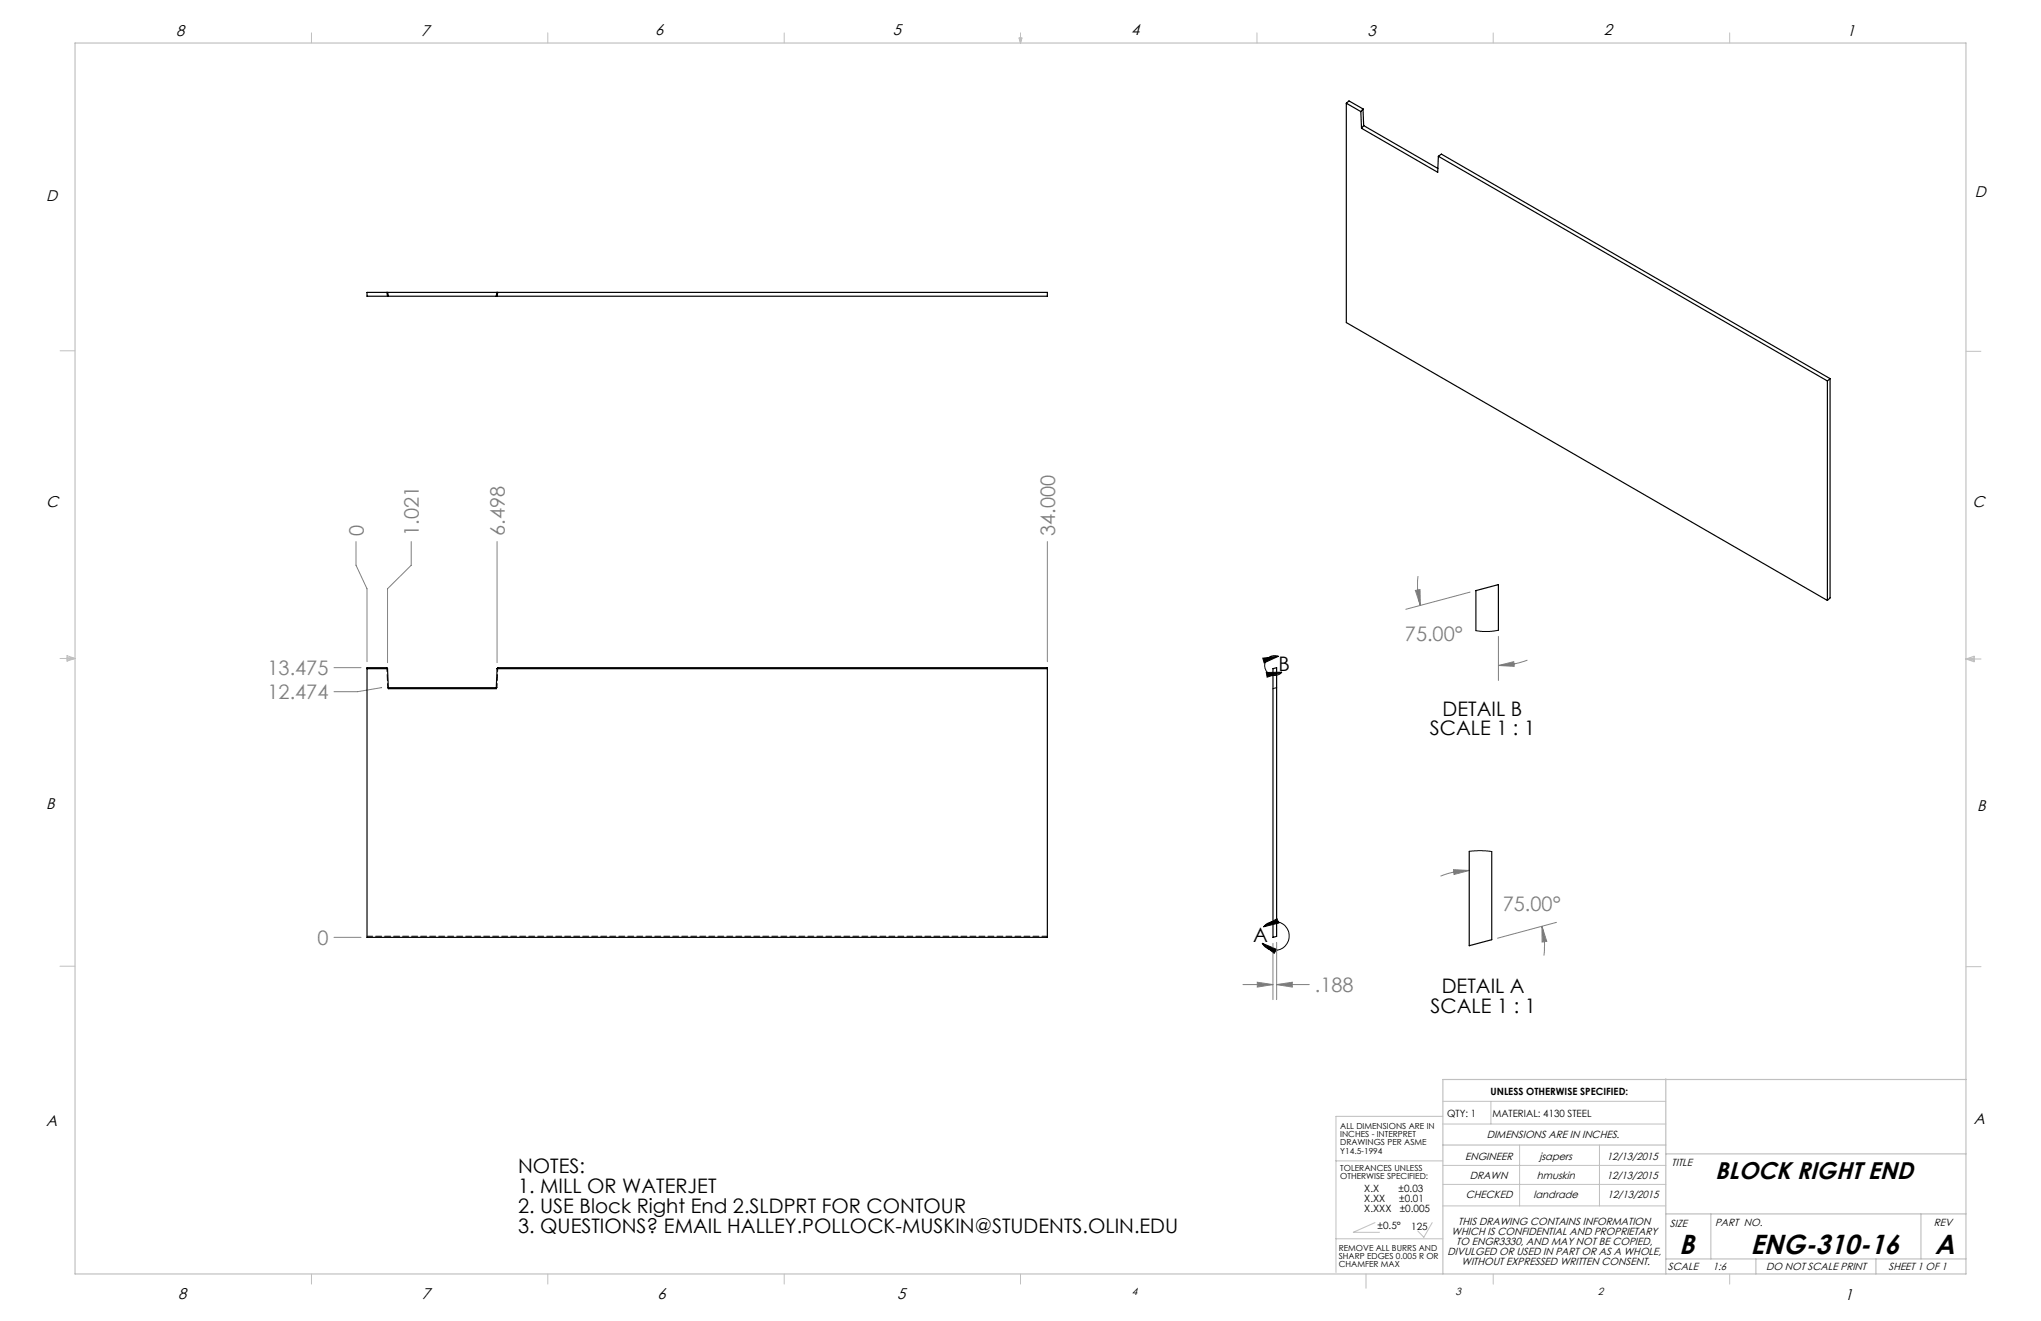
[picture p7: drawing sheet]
<svg xmlns="http://www.w3.org/2000/svg" width="432mm" height="279mm" viewBox="0 0 432 279" stroke-linecap="round" stroke-linejoin="round" font-family="sans-serif">
<path d="M267.2 139.2l3.3-.4-3.1 1.4zM270.5 138.8a2.1 2.1 0 0 0-2.9 2.4 2.1 2.1 0 0 0 3.6 1M267.9 142.2h3.3l-3.1 1zM267 199.5l3.1 1.3-.5 .8zM267.3 196a3.1 3.1 0 0 1 4.6-.1 3.1 3.1 0 0 1-.4 4.5 3.1 3.1 0 0 1-4.5-.9M267.3 196l2.9-1.7 .3 .9z" fill="none" stroke="#000" stroke-width=".21"/>
<g fill="none" stroke="#808080" stroke-width=".21">
<path d="M75.3 114.5v5.1l2.3 4.9v15.4M87 114.5v5.1l-5 4.9v15.7M105.2 114.5v25.7M221.6 114.5v25.4M299.4 124.9l1-.2 .1 3.4zM300 121.8a17.2 17.2 0 0 0 .5 6.3M311 125.2l-13.6 3.7M317 134.6v9.3M323.1 139.6a17.3 17.3 0 0 1-6.1 1.2M70.7 141.2h5.7M80.8 145.5l-5.2 .8h-4.9M317 140.8l3.3-.9 .1 1z"/>
<path d="M70.7 198.3h5.7M269.3 199.5v11.9M270.1 199.3v12.1M307.5 183.9l3.3 .2-3.2 .9zM310.8 184.1h-.5a16.1 16.1 0 0 0-5.5 1.2M326.2 195.9l1 3.2-1 .1zM326.2 195.9l.4 1.7a14.5 14.5 0 0 1 0 4.5M329.3 195.1l-12.5 3.3M263 208.2h6.3M266 207.8l3.3 .4-3.3 .6zM270.1 208.2l3.3-.4v1zM270.1 208.2h6.9"/>
</g>
<g fill="none" stroke="#c0c0c0" stroke-width=".21">
<path d="M65.9 6.9v2.2M115.9 6.9v2.2M165.9 6.9v2.2M215.6 8h.6l-.3 1.1zM215.7 8l.2 1.1M215.9 6.9v2.2M216 8l-.1 1.1M265.9 6.9v2.2M315.9 6.9v2.2M365.9 6.9v2.2M12.7 74.2h3.2M415.9 74.3h3.2"/>
<path d="M12.7 139.3h3.2M14.2 139.1l1.7 .2M14.2 138.7l1.7 .6-1.7 .5zM15.9 139.3l-1.7 .3M415.9 139.4h3.2M415.9 139.4l1.8-.6v1.2zM415.9 139.4l1.8 .3M417.7 139.2l-1.8 .2M12.7 204.4h3.2M415.9 204.5h3.2M305.3 236.1h-22.7v33M305.3 232.9h47.1"/>
<path d="M305.3 237.7h47.1M315.4 232.9v4.8M282.6 245.5h22.7M290.9 258.6l-4.6 2h5.6M303 258.6l-1.8 3.1-1.3-1.3M305.3 255.1h47.1M305.3 250.5h47.1M305.3 246.5h47.1M321.5 242.2v12.9M338.4 242.2v12.9M65.9 269.5v2.1M115.9 269.5v2.1"/>
<path d="M165.9 269.5v2.1M215.9 269.5v2.1M282.6 262h22.7M289 269.5v3M315.9 269.5v2.1M365.9 269.5v2.1"/>
</g>
<path d="M15.9 9.1h400v260.4h-400zM352.4 228.2v41.3M415.9 228.3h-110.6v41.2M305.3 242.2h47.1M352.4 256.8h63.5M352.4 244.1h63.5M361.9 256.8v9.5M406.4 256.8v9.5M352.4 266.3h63.5M371.5 266.3v3.2M396.9 266.3v3.2" fill="none" stroke="#c0c0c0" stroke-width=".25"/>
<path d="M267 199.5l3.1 1.3-.5 .8zM267.3 196l2.9-1.7 .3 .9zM267.2 139.2l3.3-.4-3.1 1.4zM267.9 142.2h3.3l-3.1 1z" fill="#000"/>
<path d="M266 207.8l3.3 .4-3.3 .6zM270.1 208.2l3.3-.4v1zM326.2 195.9l1 3.2-1 .1zM307.5 183.9l3.3 .2-3.2 .9zM299.4 124.9l1-.2 .1 3.4zM317 140.8l3.3-.9 .1 1z" fill="#808080"/>
<g fill="none" stroke="#000" stroke-width=".25">
<path d="M284.8 21.8v46.4l101.8 58.8M284.8 21.8l3.1 1.8M284.8 21.8l.6-.5 3 1.7M287.9 23.6l.1 3.5M288 27.1l16.2 9.3 .1-3.3M288.4 23l-.5 .6M288.4 23l.1 3.6M288.5 26.6l-.5 .5M288.5 26.6l15.7 9M304.3 33.1l82.3 47.5M304.3 33.1l.6-.5 82.3 47.5M77.6 61.8h144v.9h-144z"/>
<path d="M81.8 61.8l.2 .9M82 61.8l.2 .9M105.1 61.8l-.1 .9M105.3 61.8l-.1 .9M386.6 80.6v46.4M387.2 80.1v46.4l-.6 .5M387.2 80.1l-.6 .5M317 133.3v-9.7l-4.8 1.3v8.5M77.6 141.4h4.4M82 141.4l.2 4.3h22.8l.2-4.3M82 141.4l-.2-.2h-4.2v57.1h144v-57.1h-116.3l-.1 .2M82.1 145.5h22.9"/>
<path d="M105.2 141.4h116.4M269.3 141.4l.8-.2v56.8l-.8 .3zM310.8 180.1v19.9l4.8-1.2v-18.7"/>
</g>
<path d="M82 145.4l-.1-4.2M105.3 141.2l-.2 4.2M269.3 145.6l.8-.2" fill="none" stroke="#000" stroke-width=".21" stroke-dasharray="1.3 .6" stroke-dashoffset=".4"/>
<path d="M82 145.4l.2 .2M82.2 145.4h-.2M105 145.6l.1-.2M105.1 145.4h-.1" fill="none" stroke="#000" stroke-width=".21" stroke-dasharray="1.3 .6"/>
<path d="M221.6 198h-143.9" fill="none" stroke="#000" stroke-width=".21" stroke-dasharray="1.3 .6" stroke-dashoffset=".1"/>
<path d="M317 133.3l-1.8 .3-3-.2M310.8 180.1l2.7-.2 2.1 .2" fill="none" stroke="#000" stroke-width=".21"/>
<g font-size="5.8">
<text x="355.2" y="265.2">B</text>
<text x="370.3" y="265.2">ENG-310-16</text>
<text x="409.3" y="265.2">A</text>
</g>
<text font-size="5.1" x="362.9" y="249.4">BLOCK RIGHT END</text>
<g font-size="4.2" fill="#808080">
<text x="76.9" y="113.4" transform="rotate(-90 76.9 113.4)">0</text>
<text x="88.6" y="113.4" transform="rotate(-90 88.6 113.4)">1.021</text>
<text x="106.8" y="113.4" transform="rotate(-90 106.8 113.4)">6.498</text>
<text x="223.2" y="113.4" transform="rotate(-90 223.2 113.4)">34.000</text>
<text x="297.2" y="135.5">75.00°</text>
<text x="56.6" y="142.8">13.475</text>
<text x="56.6" y="147.9">12.474</text>
<text x="317.9" y="192.7">75.00°</text>
<text x="67.2" y="199.8">0</text>
<text x="278.2" y="209.8">.188</text>
</g>
<g font-size="4.2">
<text x="270.5" y="142">B</text>
<text x="302.5" y="155.5">SCALE 1 : 1</text>
<text x="305.2" y="151.4">DETAIL B</text>
<text x="265.1" y="199.3">A</text>
<text x="302.7" y="214.3">SCALE 1 : 1</text>
<text x="305" y="210.1">DETAIL A</text>
<text x="109.6" y="248.2">NOTES:</text>
<text x="109.6" y="252.4">1. MILL OR WATERJET</text>
<text x="109.6" y="256.5">2. USE Block Right End 2.SLDPRT FOR CONTOUR</text>
<text x="109.6" y="260.7">3. QUESTIONS? EMAIL HALLEY.POLLOCK-MUSKIN@STUDENTS.OLIN.EDU</text>
</g>
<g font-size="3.3">
<text x="37.2" y="7.6">8</text>
<text x="89.1" y="7.6">7</text>
<text x="138.6" y="7.4">6</text>
<text x="188.9" y="7.4">5</text>
<text x="239.3" y="7.5">4</text>
<text x="289.3" y="7.6">3</text>
<text x="339.3" y="7.5">2</text>
<text x="390.8" y="7.6">1</text>
<text x="417.8" y="41.6">D</text>
<text x="9.8" y="42.5">D</text>
<text x="9.8" y="107.2">C</text>
<text x="417.3" y="107.3">C</text>
<text x="9.7" y="171.1">B</text>
<text x="418.3" y="171.5">B</text>
<text x="9.7" y="238.1">A</text>
<text x="417.6" y="237.7">A</text>
<text x="37.7" y="274.7">8</text>
<text x="89.3" y="274.7">7</text>
<text x="139.1" y="274.7">6</text>
<text x="189.8" y="274.7">5</text>
<text x="390.3" y="275">1</text>
</g>
<g font-size="2.2">
<text x="310" y="245.4">ENGINEER</text>
<text x="314.5" y="240.8">DIMENSIONS ARE IN INCHES.</text>
<text x="325.7" y="245.4">jsapers</text>
<text x="339.9" y="245.4">12/13/2015</text>
<text x="311" y="249.4">DRAWN</text>
<text x="325.1" y="249.4">hmuskin</text>
<text x="339.9" y="249.4">12/13/2015</text>
<text x="353.6" y="246.5">TITLE</text>
<text x="310.1" y="253.5">CHECKED</text>
<text x="324.5" y="253.5">landrade</text>
<text x="340.1" y="253.5">12/13/2015</text>
<text x="307.1" y="261.2">WHICH IS CONFIDENTIAL AND PROPRIETARY</text>
<text x="308.1" y="263.3">TO ENGR3330, AND MAY NOT BE COPIED,</text>
<text x="308.5" y="259">THIS DRAWING CONTAINS INFORMATION</text>
<text x="353.3" y="259.6">SIZE</text>
<text x="362.9" y="259.4">PART NO.</text>
<text x="409.1" y="259.4">REV</text>
<text x="306.3" y="265.4">DIVULGED OR USED IN PART OR AS A WHOLE,</text>
<text x="309.2" y="267.5">WITHOUT EXPRESSED WRITTEN CONSENT.</text>
<text x="352.9" y="268.7">SCALE</text>
<text x="362.4" y="268.7">1:6</text>
<text x="373.6" y="268.7">DO NOT SCALE PRINT</text>
<text x="399.5" y="268.7">SHEET 1 OF 1</text>
<text x="239.5" y="273.9">4</text>
<text x="307.9" y="274">3</text>
<text x="338.1" y="273.9">2</text>
</g>
<g font-size="2.1">
<text x="315.3" y="231.6">UNLESS OTHERWISE SPECIFIED:</text>
<text x="306.2" y="236.2">QTY: 1</text>
<text x="315.7" y="236.2">MATERIAL: 4130 STEEL</text>
<text x="288.6" y="252.1">X.X</text>
<text x="288.6" y="254.3">X.XX</text>
<text x="288.6" y="256.4">X.XXX</text>
<text x="295.9" y="252.1">±0.03</text>
<text x="296" y="254.3">±0.01</text>
<text x="296.1" y="256.4">±0.005</text>
<text x="291.4" y="259.9">±0.5°</text>
<text x="298.6" y="260.2">125</text>
</g>
<g font-size="1.8">
<text x="283.5" y="238.7">ALL DIMENSIONS ARE IN</text>
<text x="283.5" y="240.5">INCHES - INTERPRET</text>
<text x="283.5" y="242.2">DRAWINGS PER ASME</text>
<text x="283.5" y="244">Y14.5-1994</text>
<text x="283.5" y="247.6">TOLERANCES UNLESS</text>
<text x="283.5" y="249.4">OTHERWISE SPECIFIED:</text>
<text x="283.2" y="264.5">REMOVE ALL BURRS AND</text>
<text x="283.2" y="266.3">SHARP EDGES 0.005 R OR</text>
<text x="283.2" y="268">CHAMFER MAX</text>
</g>
</svg>
